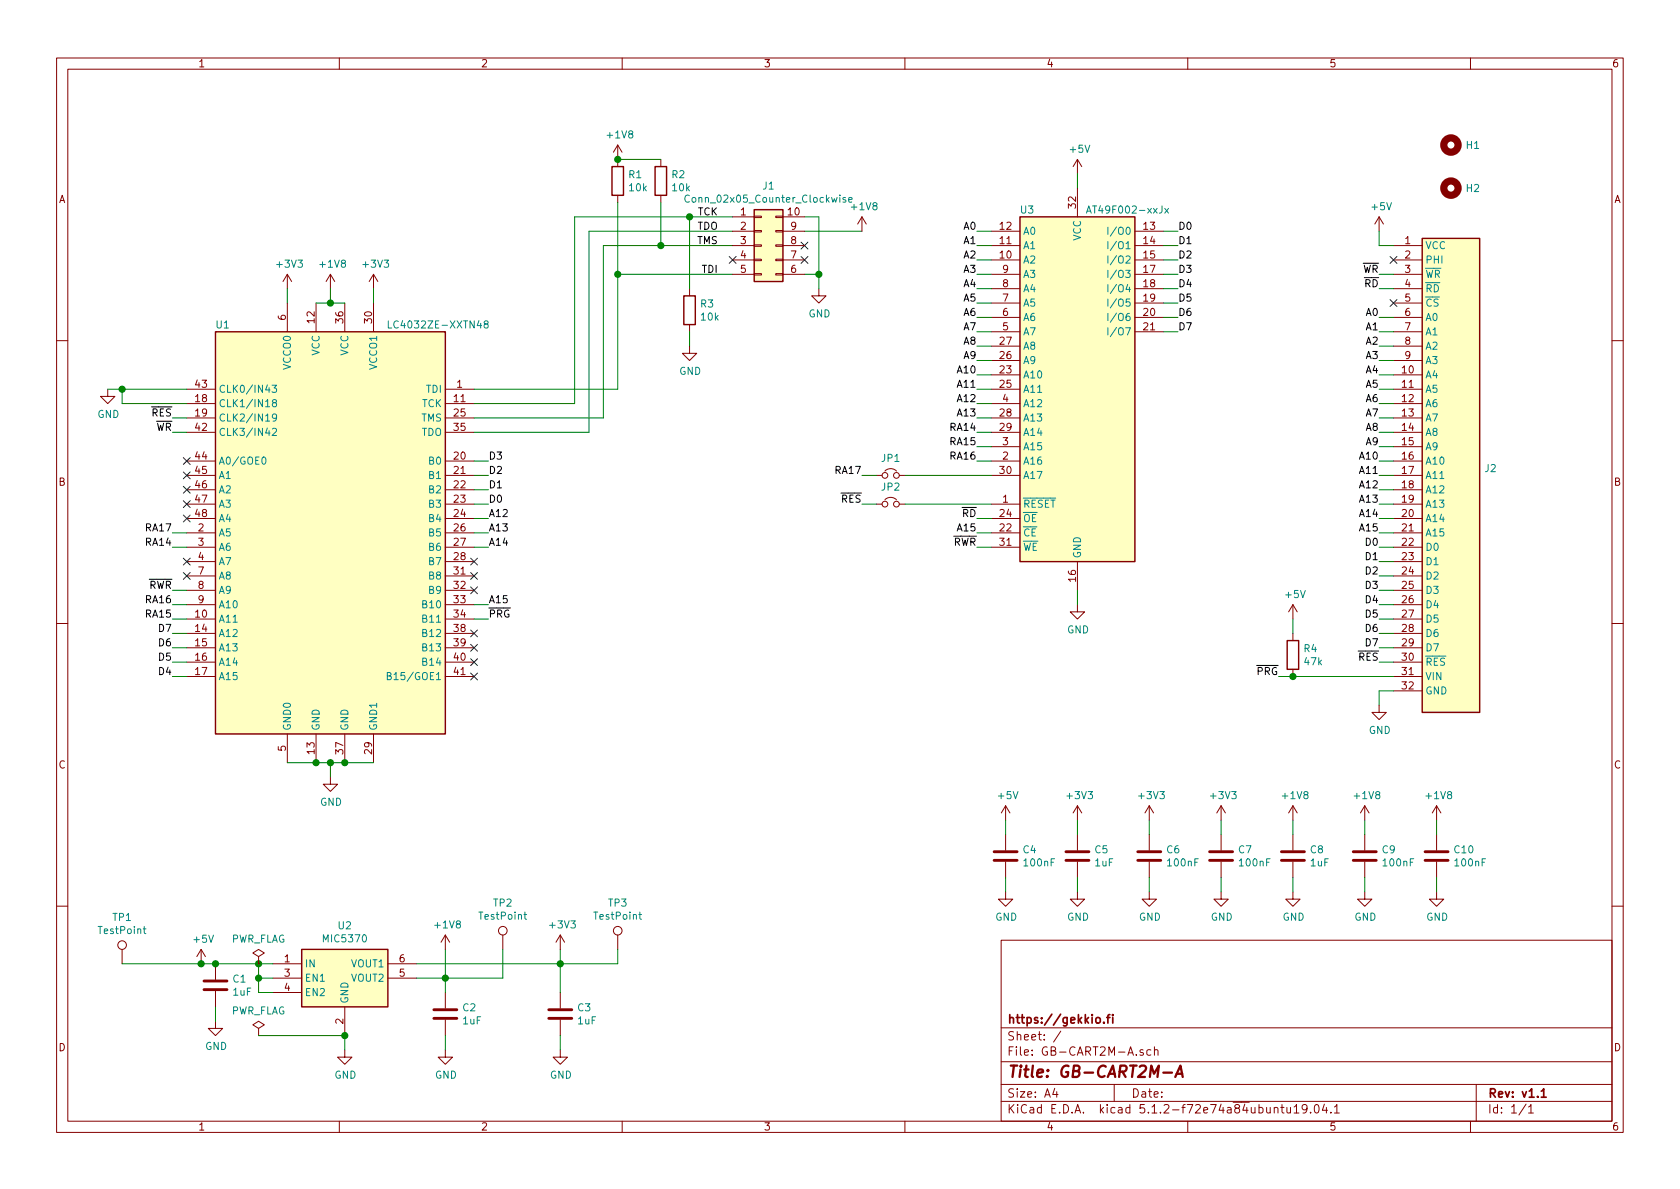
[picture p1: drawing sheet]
EESchema Schematic File Version 4
LIBS:GB-CART2M-A-cache
EELAYER 29 0
EELAYER END
$Descr A4 11693 8268
encoding utf-8
Sheet 1 1
Title "GB-CART2M-A"
Date ""
Rev "v1.1"
Comp "https://gekkio.fi"
Comment1 ""
Comment2 ""
Comment3 ""
Comment4 ""
$EndDescr
$Comp
L Gekkio_Connector_Specialized:GameBoy_Cartridge J2
U 1 1
P 10100 3300
F 0 "J2" H 10330 3350 50  0000 L CNN
F 1 "DNF" H 10330 3259 50  0001 L CNN
F 2 "Gekkio_Connector_PCBEdge:GameBoy_Cartridge_1x32_P1.50mm_Edge" H 10000 1500 50  0001 C CNN
F 3 "" H 10000 3300 50  0001 L CNN
	1    10100 3300
	1    0    0    -1  
$EndComp
$Comp
L Gekkio_Memory_Flash:AT49F002-xxJx U3
U 1 1
P 7500 2700
F 0 "U3" H 7150 3950 50  0000 C CNN
F 1 "AT49F002-xxJx" H 7850 3950 50  0000 C CNN
F 2 "Package_LCC:PLCC-32_11.4x14.0mm_P1.27mm" H 7500 900 50  0001 C CNN
F 3 "https://datasheet.octopart.com/AT49F002T-90JC-Atmel-datasheet-821.pdf" H 7500 3100 50  0001 C CNN
	1    7500 2700
	1    0    0    -1  
$EndComp
$Comp
L Gekkio_CPLD_Lattice:LC4032ZE-xxTN48 U1
U 1 1
P 2300 3700
F 0 "U1" H 1550 5150 50  0000 C CNN
F 1 "LC4032ZE-XXTN48" H 3050 5150 50  0000 C CNN
F 2 "Package_QFP:TQFP-48_7x7mm_P0.5mm" H 2300 5400 50  0001 C CNN
F 3 "http://www.latticesemi.com/view_document?document_id=29095" H 2500 4300 50  0001 C CNN
	1    2300 3700
	1    0    0    -1  
$EndComp
$Comp
L Gekkio_Regulator_Linear:MIC5370 U2
U 1 1
P 2400 6800
F 0 "U2" H 2400 7167 50  0000 C CNN
F 1 "MIC5370" H 2400 7076 50  0000 C CNN
F 2 "Package_DFN_QFN:MLF-6-1EP_1.6x1.6mm_P0.5mm_EP0.5x1.26mm" H 2400 6000 50  0001 C CNN
F 3 "http://ww1.microchip.com/downloads/en/DeviceDoc/mic5370.pdf" H 1950 6900 50  0001 C CNN
	1    2400 6800
	1    0    0    -1  
$EndComp
$Comp
L power:+5V #PWR01
U 1 1
P 1400 6700
F 0 "#PWR01" H 1400 6550 50  0001 C CNN
F 1 "+5V" H 1415 6873 50  0000 C CNN
F 2 "" H 1400 6700 50  0001 C CNN
F 3 "" H 1400 6700 50  0001 C CNN
	1    1400 6700
	1    0    0    -1  
$EndComp
Wire Wire Line
	1900 6700 1800 6700
Wire Wire Line
	1800 6700 1800 6800
Wire Wire Line
	1800 6800 1900 6800
Connection ~ 1800 6700
Wire Wire Line
	1800 6800 1800 6900
Wire Wire Line
	1800 6900 1900 6900
Connection ~ 1800 6800
$Comp
L power:GND #PWR06
U 1 1
P 2400 7300
F 0 "#PWR06" H 2400 7050 50  0001 C CNN
F 1 "GND" H 2405 7127 50  0000 C CNN
F 2 "" H 2400 7300 50  0001 C CNN
F 3 "" H 2400 7300 50  0001 C CNN
	1    2400 7300
	1    0    0    -1  
$EndComp
Wire Wire Line
	2400 7300 2400 7200
$Comp
L Device:C C1
U 1 1
P 1500 6850
F 0 "C1" H 1615 6896 50  0000 L CNN
F 1 "1uF" H 1615 6805 50  0000 L CNN
F 2 "Capacitor_SMD:C_0805_2012Metric" H 1538 6700 50  0001 C CNN
F 3 "~" H 1500 6850 50  0001 C CNN
	1    1500 6850
	1    0    0    -1  
$EndComp
Wire Wire Line
	1400 6700 1500 6700
Connection ~ 1500 6700
Wire Wire Line
	1500 6700 1800 6700
$Comp
L power:GND #PWR02
U 1 1
P 1500 7100
F 0 "#PWR02" H 1500 6850 50  0001 C CNN
F 1 "GND" H 1505 6927 50  0000 C CNN
F 2 "" H 1500 7100 50  0001 C CNN
F 3 "" H 1500 7100 50  0001 C CNN
	1    1500 7100
	1    0    0    -1  
$EndComp
Wire Wire Line
	1500 7100 1500 7000
$Comp
L Device:C C2
U 1 1
P 3100 7050
F 0 "C2" H 3215 7096 50  0000 L CNN
F 1 "1uF" H 3215 7005 50  0000 L CNN
F 2 "Capacitor_SMD:C_0805_2012Metric" H 3138 6900 50  0001 C CNN
F 3 "~" H 3100 7050 50  0001 C CNN
	1    3100 7050
	1    0    0    -1  
$EndComp
$Comp
L Device:C C3
U 1 1
P 3900 7050
F 0 "C3" H 4015 7096 50  0000 L CNN
F 1 "1uF" H 4015 7005 50  0000 L CNN
F 2 "Capacitor_SMD:C_0805_2012Metric" H 3938 6900 50  0001 C CNN
F 3 "~" H 3900 7050 50  0001 C CNN
	1    3900 7050
	1    0    0    -1  
$EndComp
Wire Wire Line
	2900 6800 3100 6800
Wire Wire Line
	3100 6800 3100 6900
Wire Wire Line
	2900 6700 3900 6700
Wire Wire Line
	3900 6700 3900 6900
$Comp
L power:GND #PWR09
U 1 1
P 3100 7300
F 0 "#PWR09" H 3100 7050 50  0001 C CNN
F 1 "GND" H 3105 7127 50  0000 C CNN
F 2 "" H 3100 7300 50  0001 C CNN
F 3 "" H 3100 7300 50  0001 C CNN
	1    3100 7300
	1    0    0    -1  
$EndComp
$Comp
L power:GND #PWR011
U 1 1
P 3900 7300
F 0 "#PWR011" H 3900 7050 50  0001 C CNN
F 1 "GND" H 3905 7127 50  0000 C CNN
F 2 "" H 3900 7300 50  0001 C CNN
F 3 "" H 3900 7300 50  0001 C CNN
	1    3900 7300
	1    0    0    -1  
$EndComp
Wire Wire Line
	3900 7200 3900 7300
Wire Wire Line
	3100 7200 3100 7300
Wire Wire Line
	3100 6800 3100 6600
Connection ~ 3100 6800
Wire Wire Line
	3900 6700 3900 6600
Connection ~ 3900 6700
$Comp
L power:+1V8 #PWR08
U 1 1
P 3100 6600
F 0 "#PWR08" H 3100 6450 50  0001 C CNN
F 1 "+1V8" H 3115 6773 50  0000 C CNN
F 2 "" H 3100 6600 50  0001 C CNN
F 3 "" H 3100 6600 50  0001 C CNN
	1    3100 6600
	1    0    0    -1  
$EndComp
$Comp
L power:+3V3 #PWR010
U 1 1
P 3900 6600
F 0 "#PWR010" H 3900 6450 50  0001 C CNN
F 1 "+3V3" H 3915 6773 50  0000 C CNN
F 2 "" H 3900 6600 50  0001 C CNN
F 3 "" H 3900 6600 50  0001 C CNN
	1    3900 6600
	1    0    0    -1  
$EndComp
$Comp
L power:+5V #PWR031
U 1 1
P 9600 1600
F 0 "#PWR031" H 9600 1450 50  0001 C CNN
F 1 "+5V" H 9615 1773 50  0000 C CNN
F 2 "" H 9600 1600 50  0001 C CNN
F 3 "" H 9600 1600 50  0001 C CNN
	1    9600 1600
	1    0    0    -1  
$EndComp
Wire Wire Line
	9700 1700 9600 1700
Wire Wire Line
	9600 1700 9600 1600
Wire Wire Line
	9700 4800 9600 4800
Wire Wire Line
	9600 4800 9600 4900
$Comp
L power:GND #PWR032
U 1 1
P 9600 4900
F 0 "#PWR032" H 9600 4650 50  0001 C CNN
F 1 "GND" H 9605 4727 50  0000 C CNN
F 2 "" H 9600 4900 50  0001 C CNN
F 3 "" H 9600 4900 50  0001 C CNN
	1    9600 4900
	1    0    0    -1  
$EndComp
Text Label 8200 1600 0    50   ~ 0
D0
Text Label 8200 1700 0    50   ~ 0
D1
Text Label 8200 1800 0    50   ~ 0
D2
Text Label 8200 1900 0    50   ~ 0
D3
Text Label 8200 2000 0    50   ~ 0
D4
Text Label 8200 2100 0    50   ~ 0
D5
Text Label 8200 2200 0    50   ~ 0
D6
Text Label 8200 2300 0    50   ~ 0
D7
Wire Wire Line
	8100 1600 8200 1600
Wire Wire Line
	8100 1700 8200 1700
Wire Wire Line
	8100 1800 8200 1800
Wire Wire Line
	8100 1900 8200 1900
Wire Wire Line
	8100 2000 8200 2000
Wire Wire Line
	8100 2100 8200 2100
Wire Wire Line
	8100 2200 8200 2200
Wire Wire Line
	8100 2300 8200 2300
$Comp
L power:+5V #PWR018
U 1 1
P 7500 1200
F 0 "#PWR018" H 7500 1050 50  0001 C CNN
F 1 "+5V" H 7515 1373 50  0000 C CNN
F 2 "" H 7500 1200 50  0001 C CNN
F 3 "" H 7500 1200 50  0001 C CNN
	1    7500 1200
	1    0    0    -1  
$EndComp
Wire Wire Line
	7500 1200 7500 1300
$Comp
L power:GND #PWR019
U 1 1
P 7500 4200
F 0 "#PWR019" H 7500 3950 50  0001 C CNN
F 1 "GND" H 7505 4027 50  0000 C CNN
F 2 "" H 7500 4200 50  0001 C CNN
F 3 "" H 7500 4200 50  0001 C CNN
	1    7500 4200
	1    0    0    -1  
$EndComp
Wire Wire Line
	7500 4100 7500 4200
Wire Wire Line
	9700 3800 9600 3800
Wire Wire Line
	9700 3900 9600 3900
Wire Wire Line
	9700 4000 9600 4000
Wire Wire Line
	9700 4100 9600 4100
Wire Wire Line
	9700 4200 9600 4200
Wire Wire Line
	9700 4300 9600 4300
Wire Wire Line
	9700 4400 9600 4400
Wire Wire Line
	9700 4500 9600 4500
Text Label 9600 3800 2    50   ~ 0
D0
Text Label 9600 3900 2    50   ~ 0
D1
Text Label 9600 4000 2    50   ~ 0
D2
Text Label 9600 4100 2    50   ~ 0
D3
Text Label 9600 4200 2    50   ~ 0
D4
Text Label 9600 4300 2    50   ~ 0
D5
Text Label 9600 4400 2    50   ~ 0
D6
Text Label 9600 4500 2    50   ~ 0
D7
$Comp
L power:GND #PWR05
U 1 1
P 2300 5400
F 0 "#PWR05" H 2300 5150 50  0001 C CNN
F 1 "GND" H 2305 5227 50  0000 C CNN
F 2 "" H 2300 5400 50  0001 C CNN
F 3 "" H 2300 5400 50  0001 C CNN
	1    2300 5400
	1    0    0    -1  
$EndComp
Wire Wire Line
	2200 5300 2300 5300
Wire Wire Line
	2300 5300 2300 5400
Connection ~ 2300 5300
Wire Wire Line
	2300 5300 2400 5300
$Comp
L Device:C C4
U 1 1
P 7000 5950
F 0 "C4" H 7115 5996 50  0000 L CNN
F 1 "100nF" H 7115 5905 50  0000 L CNN
F 2 "Capacitor_SMD:C_0603_1608Metric" H 7038 5800 50  0001 C CNN
F 3 "~" H 7000 5950 50  0001 C CNN
	1    7000 5950
	1    0    0    -1  
$EndComp
$Comp
L power:GND #PWR017
U 1 1
P 7000 6200
F 0 "#PWR017" H 7000 5950 50  0001 C CNN
F 1 "GND" H 7005 6027 50  0000 C CNN
F 2 "" H 7000 6200 50  0001 C CNN
F 3 "" H 7000 6200 50  0001 C CNN
	1    7000 6200
	1    0    0    -1  
$EndComp
Wire Wire Line
	7000 6200 7000 6100
$Comp
L power:+5V #PWR016
U 1 1
P 7000 5700
F 0 "#PWR016" H 7000 5550 50  0001 C CNN
F 1 "+5V" H 7015 5873 50  0000 C CNN
F 2 "" H 7000 5700 50  0001 C CNN
F 3 "" H 7000 5700 50  0001 C CNN
	1    7000 5700
	1    0    0    -1  
$EndComp
Wire Wire Line
	7000 5700 7000 5800
$Comp
L Device:C C5
U 1 1
P 7500 5950
F 0 "C5" H 7615 5996 50  0000 L CNN
F 1 "1uF" H 7615 5905 50  0000 L CNN
F 2 "Capacitor_SMD:C_0805_2012Metric" H 7538 5800 50  0001 C CNN
F 3 "~" H 7500 5950 50  0001 C CNN
	1    7500 5950
	1    0    0    -1  
$EndComp
$Comp
L power:GND #PWR021
U 1 1
P 7500 6200
F 0 "#PWR021" H 7500 5950 50  0001 C CNN
F 1 "GND" H 7505 6027 50  0000 C CNN
F 2 "" H 7500 6200 50  0001 C CNN
F 3 "" H 7500 6200 50  0001 C CNN
	1    7500 6200
	1    0    0    -1  
$EndComp
Wire Wire Line
	7500 6200 7500 6100
Wire Wire Line
	7500 5700 7500 5800
$Comp
L power:+3V3 #PWR020
U 1 1
P 7500 5700
F 0 "#PWR020" H 7500 5550 50  0001 C CNN
F 1 "+3V3" H 7515 5873 50  0000 C CNN
F 2 "" H 7500 5700 50  0001 C CNN
F 3 "" H 7500 5700 50  0001 C CNN
	1    7500 5700
	1    0    0    -1  
$EndComp
$Comp
L Device:C C7
U 1 1
P 8500 5950
F 0 "C7" H 8615 5996 50  0000 L CNN
F 1 "100nF" H 8615 5905 50  0000 L CNN
F 2 "Capacitor_SMD:C_0603_1608Metric" H 8538 5800 50  0001 C CNN
F 3 "~" H 8500 5950 50  0001 C CNN
	1    8500 5950
	1    0    0    -1  
$EndComp
$Comp
L power:GND #PWR025
U 1 1
P 8500 6200
F 0 "#PWR025" H 8500 5950 50  0001 C CNN
F 1 "GND" H 8505 6027 50  0000 C CNN
F 2 "" H 8500 6200 50  0001 C CNN
F 3 "" H 8500 6200 50  0001 C CNN
	1    8500 6200
	1    0    0    -1  
$EndComp
Wire Wire Line
	8500 6200 8500 6100
Wire Wire Line
	8500 5700 8500 5800
$Comp
L power:+3V3 #PWR024
U 1 1
P 8500 5700
F 0 "#PWR024" H 8500 5550 50  0001 C CNN
F 1 "+3V3" H 8515 5873 50  0000 C CNN
F 2 "" H 8500 5700 50  0001 C CNN
F 3 "" H 8500 5700 50  0001 C CNN
	1    8500 5700
	1    0    0    -1  
$EndComp
$Comp
L Device:C C8
U 1 1
P 9000 5950
F 0 "C8" H 9115 5996 50  0000 L CNN
F 1 "1uF" H 9115 5905 50  0000 L CNN
F 2 "Capacitor_SMD:C_0805_2012Metric" H 9038 5800 50  0001 C CNN
F 3 "~" H 9000 5950 50  0001 C CNN
	1    9000 5950
	1    0    0    -1  
$EndComp
$Comp
L power:GND #PWR027
U 1 1
P 9000 6200
F 0 "#PWR027" H 9000 5950 50  0001 C CNN
F 1 "GND" H 9005 6027 50  0000 C CNN
F 2 "" H 9000 6200 50  0001 C CNN
F 3 "" H 9000 6200 50  0001 C CNN
	1    9000 6200
	1    0    0    -1  
$EndComp
Wire Wire Line
	9000 6200 9000 6100
Wire Wire Line
	9000 5700 9000 5800
$Comp
L power:+1V8 #PWR026
U 1 1
P 9000 5700
F 0 "#PWR026" H 9000 5550 50  0001 C CNN
F 1 "+1V8" H 9015 5873 50  0000 C CNN
F 2 "" H 9000 5700 50  0001 C CNN
F 3 "" H 9000 5700 50  0001 C CNN
	1    9000 5700
	1    0    0    -1  
$EndComp
$Comp
L Device:C C9
U 1 1
P 9500 5950
F 0 "C9" H 9615 5996 50  0000 L CNN
F 1 "100nF" H 9615 5905 50  0000 L CNN
F 2 "Capacitor_SMD:C_0603_1608Metric" H 9538 5800 50  0001 C CNN
F 3 "~" H 9500 5950 50  0001 C CNN
	1    9500 5950
	1    0    0    -1  
$EndComp
$Comp
L power:GND #PWR030
U 1 1
P 9500 6200
F 0 "#PWR030" H 9500 5950 50  0001 C CNN
F 1 "GND" H 9505 6027 50  0000 C CNN
F 2 "" H 9500 6200 50  0001 C CNN
F 3 "" H 9500 6200 50  0001 C CNN
	1    9500 6200
	1    0    0    -1  
$EndComp
Wire Wire Line
	9500 6200 9500 6100
Wire Wire Line
	9500 5700 9500 5800
$Comp
L power:+1V8 #PWR029
U 1 1
P 9500 5700
F 0 "#PWR029" H 9500 5550 50  0001 C CNN
F 1 "+1V8" H 9515 5873 50  0000 C CNN
F 2 "" H 9500 5700 50  0001 C CNN
F 3 "" H 9500 5700 50  0001 C CNN
	1    9500 5700
	1    0    0    -1  
$EndComp
$Comp
L Connector:TestPoint TP1
U 1 1
P 850 6700
F 0 "TP1" H 850 7025 50  0000 C CNN
F 1 "TestPoint" H 850 6934 50  0000 C CNN
F 2 "TestPoint:TestPoint_THTPad_D2.0mm_Drill1.0mm" H 1050 6700 50  0001 C CNN
F 3 "~" H 1050 6700 50  0001 C CNN
	1    850  6700
	1    0    0    -1  
$EndComp
Wire Wire Line
	850  6700 1400 6700
Connection ~ 1400 6700
$Comp
L Connector:TestPoint TP2
U 1 1
P 3500 6600
F 0 "TP2" H 3500 6925 50  0000 C CNN
F 1 "TestPoint" H 3500 6834 50  0000 C CNN
F 2 "TestPoint:TestPoint_THTPad_D2.0mm_Drill1.0mm" H 3700 6600 50  0001 C CNN
F 3 "~" H 3700 6600 50  0001 C CNN
	1    3500 6600
	1    0    0    -1  
$EndComp
Wire Wire Line
	3500 6600 3500 6800
Wire Wire Line
	3500 6800 3100 6800
$Comp
L Connector:TestPoint TP3
U 1 1
P 4300 6600
F 0 "TP3" H 4300 6925 50  0000 C CNN
F 1 "TestPoint" H 4300 6834 50  0000 C CNN
F 2 "TestPoint:TestPoint_THTPad_D2.0mm_Drill1.0mm" H 4500 6600 50  0001 C CNN
F 3 "~" H 4500 6600 50  0001 C CNN
	1    4300 6600
	1    0    0    -1  
$EndComp
Wire Wire Line
	3900 6700 4300 6700
Wire Wire Line
	4300 6700 4300 6600
$Comp
L power:PWR_FLAG #FLG01
U 1 1
P 1800 6700
F 0 "#FLG01" H 1800 6775 50  0001 C CNN
F 1 "PWR_FLAG" H 1800 6874 50  0000 C CNN
F 2 "" H 1800 6700 50  0001 C CNN
F 3 "~" H 1800 6700 50  0001 C CNN
	1    1800 6700
	1    0    0    -1  
$EndComp
$Comp
L power:PWR_FLAG #FLG02
U 1 1
P 1800 7200
F 0 "#FLG02" H 1800 7275 50  0001 C CNN
F 1 "PWR_FLAG" H 1800 7374 50  0000 C CNN
F 2 "" H 1800 7200 50  0001 C CNN
F 3 "~" H 1800 7200 50  0001 C CNN
	1    1800 7200
	1    0    0    -1  
$EndComp
Wire Wire Line
	1800 7200 2400 7200
Connection ~ 2400 7200
Text Label 9600 2200 2    50   ~ 0
A0
Text Label 9600 2300 2    50   ~ 0
A1
Text Label 9600 2400 2    50   ~ 0
A2
Text Label 9600 2500 2    50   ~ 0
A3
Text Label 9600 2600 2    50   ~ 0
A4
Text Label 9600 2700 2    50   ~ 0
A5
Text Label 9600 2800 2    50   ~ 0
A6
Text Label 9600 2900 2    50   ~ 0
A7
Text Label 9600 3000 2    50   ~ 0
A8
Text Label 9600 3100 2    50   ~ 0
A9
Text Label 9600 3200 2    50   ~ 0
A10
Text Label 9600 3300 2    50   ~ 0
A11
Text Label 9600 3400 2    50   ~ 0
A12
Text Label 9600 3500 2    50   ~ 0
A13
Text Label 9600 3600 2    50   ~ 0
A14
Text Label 9600 3700 2    50   ~ 0
A15
Wire Wire Line
	9600 2200 9700 2200
Wire Wire Line
	9600 2300 9700 2300
Wire Wire Line
	9600 2400 9700 2400
Wire Wire Line
	9600 2500 9700 2500
Wire Wire Line
	9600 2600 9700 2600
Wire Wire Line
	9600 2700 9700 2700
Wire Wire Line
	9600 2800 9700 2800
Wire Wire Line
	9600 2900 9700 2900
Wire Wire Line
	9600 3000 9700 3000
Wire Wire Line
	9600 3100 9700 3100
Wire Wire Line
	9600 3200 9700 3200
Wire Wire Line
	9600 3300 9700 3300
Wire Wire Line
	9600 3400 9700 3400
Wire Wire Line
	9600 3500 9700 3500
Wire Wire Line
	9600 3600 9700 3600
Wire Wire Line
	9600 3700 9700 3700
NoConn ~ 9700 2100
NoConn ~ 9700 1800
Text Label 6800 1600 2    50   ~ 0
A0
Text Label 6800 1700 2    50   ~ 0
A1
Text Label 6800 1800 2    50   ~ 0
A2
Text Label 6800 1900 2    50   ~ 0
A3
Text Label 6800 2000 2    50   ~ 0
A4
Text Label 6800 2100 2    50   ~ 0
A5
Text Label 6800 2200 2    50   ~ 0
A6
Text Label 6800 2300 2    50   ~ 0
A7
Text Label 6800 2400 2    50   ~ 0
A8
Text Label 6800 2500 2    50   ~ 0
A9
Text Label 6800 2600 2    50   ~ 0
A10
Text Label 6800 2700 2    50   ~ 0
A11
Text Label 6800 2800 2    50   ~ 0
A12
Text Label 6800 2900 2    50   ~ 0
A13
Text Label 6800 3000 2    50   ~ 0
RA14
Text Label 6800 3100 2    50   ~ 0
RA15
Text Label 6800 3200 2    50   ~ 0
RA16
Text Label 6000 3300 2    50   ~ 0
RA17
Wire Wire Line
	6800 1600 6900 1600
Wire Wire Line
	6800 1700 6900 1700
Wire Wire Line
	6800 1800 6900 1800
Wire Wire Line
	6800 1900 6900 1900
Wire Wire Line
	6800 2000 6900 2000
Wire Wire Line
	6800 2100 6900 2100
Wire Wire Line
	6800 2200 6900 2200
Wire Wire Line
	6800 2300 6900 2300
Wire Wire Line
	6800 2400 6900 2400
Wire Wire Line
	6800 2500 6900 2500
Wire Wire Line
	6800 2600 6900 2600
Wire Wire Line
	6800 2700 6900 2700
Wire Wire Line
	6800 2800 6900 2800
Wire Wire Line
	6800 2900 6900 2900
Wire Wire Line
	6800 3000 6900 3000
Wire Wire Line
	6800 3100 6900 3100
Wire Wire Line
	6800 3200 6900 3200
Wire Wire Line
	9700 4700 9000 4700
$Comp
L Device:R R4
U 1 1
P 9000 4550
F 0 "R4" H 9070 4596 50  0000 L CNN
F 1 "47k" H 9070 4505 50  0000 L CNN
F 2 "Resistor_SMD:R_0603_1608Metric" V 8930 4550 50  0001 C CNN
F 3 "~" H 9000 4550 50  0001 C CNN
	1    9000 4550
	1    0    0    -1  
$EndComp
$Comp
L power:+5V #PWR028
U 1 1
P 9000 4300
F 0 "#PWR028" H 9000 4150 50  0001 C CNN
F 1 "+5V" H 9015 4473 50  0000 C CNN
F 2 "" H 9000 4300 50  0001 C CNN
F 3 "" H 9000 4300 50  0001 C CNN
	1    9000 4300
	1    0    0    -1  
$EndComp
Wire Wire Line
	9000 4300 9000 4400
Wire Wire Line
	9000 4700 8900 4700
Connection ~ 9000 4700
Text Label 8900 4700 2    50   ~ 0
~PRG
Text Label 9600 4600 2    50   ~ 0
~RES
Wire Wire Line
	9600 4600 9700 4600
Wire Wire Line
	9700 2000 9600 2000
Wire Wire Line
	9700 1900 9600 1900
Text Label 9600 1900 2    50   ~ 0
~WR
Text Label 9600 2000 2    50   ~ 0
~RD
Text Label 6000 3500 2    50   ~ 0
~RES
Text Label 6800 3700 2    50   ~ 0
A15
Wire Wire Line
	6800 3700 6900 3700
Text Label 6800 3600 2    50   ~ 0
~RD
Wire Wire Line
	6800 3600 6900 3600
Text Label 6800 3800 2    50   ~ 0
~RWR
Wire Wire Line
	6800 3800 6900 3800
$Comp
L Device:Jumper_NC_Small JP1
U 1 1
P 6200 3300
F 0 "JP1" H 6200 3421 50  0000 C CNN
F 1 "DNF" H 6200 3421 50  0001 C CNN
F 2 "Jumper:SolderJumper-2_P1.3mm_Open_RoundedPad1.0x1.5mm" H 6200 3300 50  0001 C CNN
F 3 "~" H 6200 3300 50  0001 C CNN
	1    6200 3300
	1    0    0    -1  
$EndComp
Wire Wire Line
	6000 3300 6100 3300
Wire Wire Line
	6300 3300 6900 3300
$Comp
L Device:Jumper_NC_Small JP2
U 1 1
P 6200 3500
F 0 "JP2" H 6200 3621 50  0000 C CNN
F 1 "DNF" H 6200 3317 50  0001 C CNN
F 2 "Jumper:SolderJumper-2_P1.3mm_Open_RoundedPad1.0x1.5mm" H 6200 3500 50  0001 C CNN
F 3 "~" H 6200 3500 50  0001 C CNN
	1    6200 3500
	1    0    0    -1  
$EndComp
Wire Wire Line
	6000 3500 6100 3500
Wire Wire Line
	6300 3500 6900 3500
$Comp
L power:+1V8 #PWR04
U 1 1
P 2300 2000
F 0 "#PWR04" H 2300 1850 50  0001 C CNN
F 1 "+1V8" H 2315 2173 50  0000 C CNN
F 2 "" H 2300 2000 50  0001 C CNN
F 3 "" H 2300 2000 50  0001 C CNN
	1    2300 2000
	1    0    0    -1  
$EndComp
Wire Wire Line
	2200 2100 2300 2100
Wire Wire Line
	2300 2000 2300 2100
Connection ~ 2300 2100
Wire Wire Line
	2300 2100 2400 2100
$Comp
L power:+3V3 #PWR03
U 1 1
P 2000 2000
F 0 "#PWR03" H 2000 1850 50  0001 C CNN
F 1 "+3V3" H 2015 2173 50  0000 C CNN
F 2 "" H 2000 2000 50  0001 C CNN
F 3 "" H 2000 2000 50  0001 C CNN
	1    2000 2000
	1    0    0    -1  
$EndComp
Wire Wire Line
	2000 2000 2000 2100
$Comp
L power:+3V3 #PWR07
U 1 1
P 2600 2000
F 0 "#PWR07" H 2600 1850 50  0001 C CNN
F 1 "+3V3" H 2615 2173 50  0000 C CNN
F 2 "" H 2600 2000 50  0001 C CNN
F 3 "" H 2600 2000 50  0001 C CNN
	1    2600 2000
	1    0    0    -1  
$EndComp
Wire Wire Line
	2600 2000 2600 2100
Text Label 3400 3500 0    50   ~ 0
D0
Text Label 3400 3400 0    50   ~ 0
D1
Text Label 3400 3300 0    50   ~ 0
D2
Text Label 3400 3200 0    50   ~ 0
D3
Text Label 1200 4700 2    50   ~ 0
D4
Text Label 1200 4600 2    50   ~ 0
D5
Text Label 1200 4500 2    50   ~ 0
D6
Text Label 1200 4400 2    50   ~ 0
D7
Wire Wire Line
	3300 3200 3400 3200
Wire Wire Line
	3300 3300 3400 3300
Wire Wire Line
	3300 3400 3400 3400
Wire Wire Line
	3300 3500 3400 3500
Wire Wire Line
	3300 3600 3400 3600
Wire Wire Line
	3300 3700 3400 3700
Wire Wire Line
	3300 3800 3400 3800
Text Label 3400 3600 0    50   ~ 0
A12
Text Label 3400 3700 0    50   ~ 0
A13
Text Label 3400 3800 0    50   ~ 0
A14
Text Label 3400 4200 0    50   ~ 0
A15
Text Label 1200 3000 2    50   ~ 0
~WR
Wire Wire Line
	1200 3000 1300 3000
Text Label 1200 2900 2    50   ~ 0
~RES
Text Label 1200 3800 2    50   ~ 0
RA14
Text Label 1200 4300 2    50   ~ 0
RA15
Text Label 1200 4200 2    50   ~ 0
RA16
Text Label 1200 3700 2    50   ~ 0
RA17
Wire Wire Line
	1200 2900 1300 2900
Wire Wire Line
	1200 3800 1300 3800
Wire Wire Line
	1200 4100 1300 4100
Text Label 1200 4100 2    50   ~ 0
~RWR
Wire Wire Line
	1200 4300 1300 4300
$Comp
L power:+1V8 #PWR012
U 1 1
P 4300 1100
F 0 "#PWR012" H 4300 950 50  0001 C CNN
F 1 "+1V8" H 4315 1273 50  0000 C CNN
F 2 "" H 4300 1100 50  0001 C CNN
F 3 "" H 4300 1100 50  0001 C CNN
	1    4300 1100
	1    0    0    -1  
$EndComp
$Comp
L Device:R R2
U 1 1
P 4600 1250
F 0 "R2" H 4670 1296 50  0000 L CNN
F 1 "10k" H 4670 1205 50  0000 L CNN
F 2 "Resistor_SMD:R_0603_1608Metric" V 4530 1250 50  0001 C CNN
F 3 "~" H 4600 1250 50  0001 C CNN
	1    4600 1250
	1    0    0    -1  
$EndComp
$Comp
L Device:R R1
U 1 1
P 4300 1250
F 0 "R1" H 4370 1296 50  0000 L CNN
F 1 "10k" H 4370 1205 50  0000 L CNN
F 2 "Resistor_SMD:R_0603_1608Metric" V 4230 1250 50  0001 C CNN
F 3 "~" H 4300 1250 50  0001 C CNN
	1    4300 1250
	1    0    0    -1  
$EndComp
$Comp
L Device:R R3
U 1 1
P 4800 2150
F 0 "R3" H 4870 2196 50  0000 L CNN
F 1 "10k" H 4870 2105 50  0000 L CNN
F 2 "Resistor_SMD:R_0603_1608Metric" V 4730 2150 50  0001 C CNN
F 3 "~" H 4800 2150 50  0001 C CNN
	1    4800 2150
	1    0    0    -1  
$EndComp
Wire Wire Line
	4300 1100 4600 1100
$Comp
L power:GND #PWR014
U 1 1
P 5700 2000
F 0 "#PWR014" H 5700 1750 50  0001 C CNN
F 1 "GND" H 5705 1827 50  0000 C CNN
F 2 "" H 5700 2000 50  0001 C CNN
F 3 "" H 5700 2000 50  0001 C CNN
	1    5700 2000
	1    0    0    -1  
$EndComp
$Comp
L power:GND #PWR013
U 1 1
P 4800 2400
F 0 "#PWR013" H 4800 2150 50  0001 C CNN
F 1 "GND" H 4805 2227 50  0000 C CNN
F 2 "" H 4800 2400 50  0001 C CNN
F 3 "" H 4800 2400 50  0001 C CNN
	1    4800 2400
	1    0    0    -1  
$EndComp
Wire Wire Line
	4000 1500 4000 2800
$Comp
L Device:C C6
U 1 1
P 8000 5950
F 0 "C6" H 8115 5996 50  0000 L CNN
F 1 "100nF" H 8115 5905 50  0000 L CNN
F 2 "Capacitor_SMD:C_0603_1608Metric" H 8038 5800 50  0001 C CNN
F 3 "~" H 8000 5950 50  0001 C CNN
	1    8000 5950
	1    0    0    -1  
$EndComp
$Comp
L power:GND #PWR023
U 1 1
P 8000 6200
F 0 "#PWR023" H 8000 5950 50  0001 C CNN
F 1 "GND" H 8005 6027 50  0000 C CNN
F 2 "" H 8000 6200 50  0001 C CNN
F 3 "" H 8000 6200 50  0001 C CNN
	1    8000 6200
	1    0    0    -1  
$EndComp
Wire Wire Line
	8000 6200 8000 6100
Wire Wire Line
	8000 5700 8000 5800
$Comp
L power:+3V3 #PWR022
U 1 1
P 8000 5700
F 0 "#PWR022" H 8000 5550 50  0001 C CNN
F 1 "+3V3" H 8015 5873 50  0000 C CNN
F 2 "" H 8000 5700 50  0001 C CNN
F 3 "" H 8000 5700 50  0001 C CNN
	1    8000 5700
	1    0    0    -1  
$EndComp
$Comp
L Device:C C10
U 1 1
P 10000 5950
F 0 "C10" H 10115 5996 50  0000 L CNN
F 1 "100nF" H 10115 5905 50  0000 L CNN
F 2 "Capacitor_SMD:C_0603_1608Metric" H 10038 5800 50  0001 C CNN
F 3 "~" H 10000 5950 50  0001 C CNN
	1    10000 5950
	1    0    0    -1  
$EndComp
$Comp
L power:GND #PWR034
U 1 1
P 10000 6200
F 0 "#PWR034" H 10000 5950 50  0001 C CNN
F 1 "GND" H 10005 6027 50  0000 C CNN
F 2 "" H 10000 6200 50  0001 C CNN
F 3 "" H 10000 6200 50  0001 C CNN
	1    10000 6200
	1    0    0    -1  
$EndComp
Wire Wire Line
	10000 6200 10000 6100
Wire Wire Line
	10000 5700 10000 5800
$Comp
L power:+1V8 #PWR033
U 1 1
P 10000 5700
F 0 "#PWR033" H 10000 5550 50  0001 C CNN
F 1 "+1V8" H 10015 5873 50  0000 C CNN
F 2 "" H 10000 5700 50  0001 C CNN
F 3 "" H 10000 5700 50  0001 C CNN
	1    10000 5700
	1    0    0    -1  
$EndComp
Wire Wire Line
	4300 1400 4300 1900
Wire Wire Line
	4000 1500 4800 1500
Wire Wire Line
	4800 1500 4800 2000
Connection ~ 4800 1500
Wire Wire Line
	4800 1500 5100 1500
Wire Wire Line
	5100 1600 4100 1600
NoConn ~ 5100 1800
NoConn ~ 5600 1700
NoConn ~ 5600 1800
Wire Wire Line
	5600 1900 5700 1900
Wire Wire Line
	5700 1900 5700 2000
Wire Wire Line
	5600 1500 5700 1500
Wire Wire Line
	5700 1500 5700 1900
Connection ~ 5700 1900
Wire Wire Line
	5600 1600 6000 1600
$Comp
L power:+1V8 #PWR015
U 1 1
P 6000 1600
F 0 "#PWR015" H 6000 1450 50  0001 C CNN
F 1 "+1V8" H 6015 1773 50  0000 C CNN
F 2 "" H 6000 1600 50  0001 C CNN
F 3 "" H 6000 1600 50  0001 C CNN
	1    6000 1600
	1    0    0    -1  
$EndComp
Connection ~ 4300 1100
Wire Wire Line
	4200 1700 4600 1700
Wire Wire Line
	4600 1400 4600 1700
Connection ~ 4600 1700
Wire Wire Line
	4600 1700 5100 1700
Wire Wire Line
	5100 1900 4300 1900
Connection ~ 4300 1900
Wire Wire Line
	4300 1900 4300 2700
Wire Wire Line
	4800 2300 4800 2400
Text Label 5000 1600 2    50   ~ 0
TDO
Text Label 5000 1500 2    50   ~ 0
TCK
Text Label 5000 1700 2    50   ~ 0
TMS
Text Label 5000 1900 2    50   ~ 0
TDI
NoConn ~ 3300 4000
NoConn ~ 3300 4100
NoConn ~ 3300 4400
NoConn ~ 3300 4500
NoConn ~ 3300 4600
$Comp
L Mechanical:MountingHole H1
U 1 1
P 10100 1000
F 0 "H1" H 10200 1000 50  0000 L CNN
F 1 "DNF" H 10200 955 50  0001 L CNN
F 2 "Gekkio_MountingHole:MountingHole_7.2mm" H 10100 1000 50  0001 C CNN
F 3 "~" H 10100 1000 50  0001 C CNN
	1    10100 1000
	1    0    0    -1  
$EndComp
$Comp
L Mechanical:MountingHole H2
U 1 1
P 10100 1300
F 0 "H2" H 10200 1300 50  0000 L CNN
F 1 "DNF" H 10200 1255 50  0001 L CNN
F 2 "Gekkio_MountingHole:MountingHole_2.3mm" H 10100 1300 50  0001 C CNN
F 3 "~" H 10100 1300 50  0001 C CNN
	1    10100 1300
	1    0    0    -1  
$EndComp
Text Label 3400 4300 0    50   ~ 0
~PRG
NoConn ~ 3300 3900
Wire Wire Line
	1200 4400 1300 4400
Wire Wire Line
	1200 4500 1300 4500
Wire Wire Line
	1200 4600 1300 4600
Wire Wire Line
	1200 4700 1300 4700
Wire Wire Line
	1200 4200 1300 4200
Wire Wire Line
	3400 4300 3300 4300
Wire Wire Line
	3400 4200 3300 4200
Wire Wire Line
	1200 3700 1300 3700
NoConn ~ 1300 3900
NoConn ~ 1300 4000
NoConn ~ 1300 3300
NoConn ~ 1300 3500
NoConn ~ 1300 3600
NoConn ~ 3300 4700
$Comp
L power:GND #PWR0101
U 1 1
P 750 2700
F 0 "#PWR0101" H 750 2450 50  0001 C CNN
F 1 "GND" H 755 2527 50  0000 C CNN
F 2 "" H 750 2700 50  0001 C CNN
F 3 "" H 750 2700 50  0001 C CNN
	1    750  2700
	1    0    0    -1  
$EndComp
Wire Wire Line
	750  2700 850  2700
Wire Wire Line
	1300 2800 850  2800
Wire Wire Line
	850  2800 850  2700
Connection ~ 850  2700
Wire Wire Line
	850  2700 1300 2700
$Comp
L Connector_Generic:Conn_02x05_Counter_Clockwise J1
U 1 1
P 5300 1700
F 0 "J1" H 5350 2117 50  0000 C CNN
F 1 "Conn_02x05_Counter_Clockwise" H 5350 2026 50  0000 C CNN
F 2 "Connector:Tag-Connect_TC2050-IDC-NL_2x05_P1.27mm_Vertical" H 5300 1700 50  0001 C CNN
F 3 "~" H 5300 1700 50  0001 C CNN
	1    5300 1700
	1    0    0    -1  
$EndComp
Wire Wire Line
	2000 5300 2200 5300
Connection ~ 2200 5300
Connection ~ 2400 5300
Wire Wire Line
	2400 5300 2600 5300
Wire Wire Line
	4100 3000 3300 3000
Wire Wire Line
	4100 1600 4100 3000
Wire Wire Line
	3300 2800 4000 2800
Wire Wire Line
	3300 2900 4200 2900
Wire Wire Line
	4200 1700 4200 2900
Wire Wire Line
	3300 2700 4300 2700
NoConn ~ 1300 3200
NoConn ~ 1300 3400
$EndSCHEMATC
